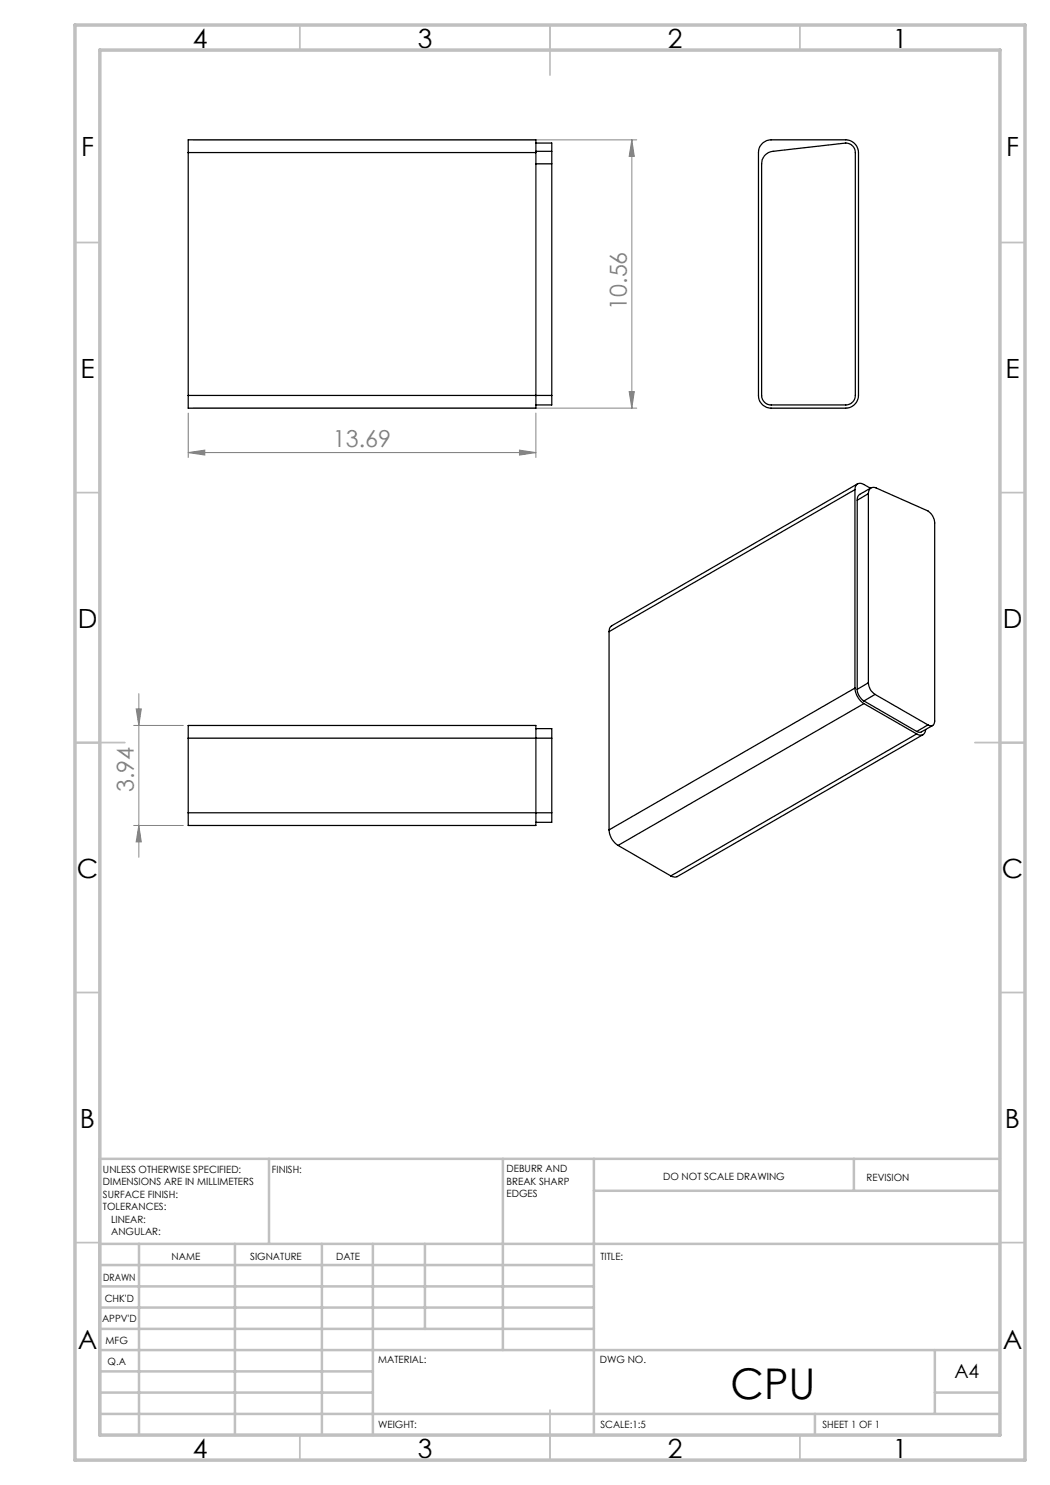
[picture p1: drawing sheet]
<svg xmlns="http://www.w3.org/2000/svg" width="210mm" height="297mm" viewBox="0 0 210 297" stroke-linecap="round" stroke-linejoin="round" font-family="sans-serif">
<g fill="none" stroke="#808080" stroke-width=".2">
<path d="M38.7 28h88.7M126.4 28v53.6M126.4 28l.5 3.3h-1.1zM125.8 78.3h1.1l-.5 3.3zM37.6 90.5l3.4-.5v1zM37.6 82.6v8.9M37.6 90.5h69.6M38.7 81.6h88.7M103.9 90l3.3 .5-3.3 .5zM107.2 82.6v8.9M27.8 138.7v32.7M26.7 145.1h10"/>
<path d="M27.2 141.8h1.1l-.5 3.3zM26.7 165.1h10M27.8 165.1l.5 3.3h-1.1z"/>
</g>
<g fill="none" stroke="#c0c0c0" stroke-width=".35">
<path d="M60 5v5M110 5v10M160 5v5M15 48.5h5M200 48.5h5M15 98.5h5M200 98.5h5M15 148.5h10M195 148.5h10M15 198.5h5M200 198.5h5M15 248.5h5"/>
<path d="M200 248.5h5M60 287v5M110 282v10M160 287v5"/>
</g>
<g fill="none" stroke="#c0c0c0" stroke-width=".5">
<path d="M53.8 231.8v17M100.6 231.8v38.2M118.8 231.8v55.2M118.8 238.2h81.2M170.8 231.8v6.4M200 231.8h-180v55.2M20 248.8h180M20 257.3h98.8M20 253h98.8M27.8 248.8v38.2M47 248.8v38.2M64.4 248.8v38.2"/>
<path d="M74.6 248.8v38.2M85 248.8v17M20 265.8h98.8M20 261.5h98.8M20 278.5h54.6M20 274.3h54.6M20 270h180M187 278.5h13M187 270v12.8M20 282.8h180M163 282.8v4.2"/>
</g>
<path d="M15 5h190v287h-190zM20 10h180v277h-180z" fill="none" stroke="#c0c0c0" stroke-width=".7"/>
<g fill="#808080">
<path d="M37.6 90.5l3.4-.5v1zM103.9 90l3.3 .5-3.3 .5z"/>
<path d="M126.4 28l.5 3.3h-1.1zM125.8 78.3h1.1l-.5 3.3zM27.2 141.8h1.1l-.5 3.3zM27.8 165.1l.5 3.3h-1.1z"/>
</g>
<g fill="none" stroke="#000" stroke-width=".25">
<path d="M37.6 30.5v-2.5h69.6v2.5M37.6 30.5h69.6M37.6 30.5v48.6M107.2 30.5v51.1h-69.6v-2.5M107.2 32.8h3.1M107.2 28.6h3.1v1.7M107.2 30.3h3.1M110.3 30.3v2.5M110.3 32.8v46.3M152.6 28.6a2.41 2.41 0 0 1 1.6-.6h15a2.57 2.57 0 0 1 2.5 2.5v48.6a2.57 2.57 0 0 1-2.5 2.5h-15a2.51 2.51 0 0 1-2.5-2.5v-48.6a2.44 2.44 0 0 1 .9-1.9zM153.1 30.9l.7-.4 .8-.2 14.6-1.7a1.93 1.93 0 0 1 1.9 1.9v48.6a1.93 1.93 0 0 1-1.9 1.9h-15a1.93 1.93 0 0 1-1.9-1.9v-46.3a2.29 2.29 0 0 1 .8-1.9zM37.6 79.1h72.7"/>
<path d="M110.3 79.1v1.9h-3.1M171 97.9v39.7M171 97.9l-49.2 28.4M171.5 96.8l-49.2 28.4-.4 .5-.1 .6M173.7 98.7a1.08 1.08 0 0 1 .4-1 1.08 1.08 0 0 1 1.2-.1l10.3 4.6a3 3 0 0 1 1.3 2.4v39.6a.81 .81 0 0 1-.3 .9 .81 .81 0 0 1-1-.1M173.7 98.7v37.9M173.7 98.7l-2.2 1.3M174.1 97.6a3.8 3.8 0 0 0-2.2-.9 1.14 1.14 0 0 0-.9 1.2M174.2 97.6l-2.4 1.4-.3 .4v.6M171.5 100v37.9M121.8 126.3v39.7M171 137.6a4 4 0 0 0 1.8 3.1"/>
<path d="M171 137.6l-49.2 28.4M171.5 137.9a2.88 2.88 0 0 0 1.3 2.3M173.7 136.6a2.88 2.88 0 0 0 1.3 2.3M173.7 136.6l-2.2 1.3M175 138.9l10.6 6.1M175 138.9l-2.2 1.3M37.6 147.6v-2.5h69.6v20h-69.6v-2.5M37.6 147.6v15M37.6 147.6h72.7M107.2 145.7h3.1v1.9M110.3 147.6v15M172.8 140.2l10.5 6.1"/>
<path d="M172.8 140.7l10.5 6.1M172.8 140.7l-49.2 28.4M183.3 146.8l-49.1 28.4M184.6 146.9l-49.2 28.4-.3 .1-.9-.2M185.1 145.9a1.07 1.07 0 0 1-.6 1.1 1.07 1.07 0 0 1-1.2-.2M185.6 145l-2.3 1.3M186.5 145.1l-2.4 1.4-.8-.2M37.6 162.6h72.7M110.3 162.6v1.9h-3.1M121.8 166a3.9 3.9 0 0 0 1.8 3.1M123.6 169.1l10.6 6.1"/>
</g>
<text font-size="8.5" x="146.1" y="279.7">CPU</text>
<g font-size="5.3">
<text x="38.5" y="9.5">4</text>
<text x="83.5" y="9.5">3</text>
<text x="133.6" y="9.5">2</text>
<text x="178.6" y="9.5">1</text>
<text x="16.2" y="31.3">F</text>
<text x="201.2" y="31.3">F</text>
<text x="16.1" y="75.5">E</text>
<text x="201.1" y="75.5">E</text>
<text x="15.5" y="125.5">D</text>
<text x="200.5" y="125.5">D</text>
<text x="15.4" y="175.5">C</text>
<text x="200.4" y="175.5">C</text>
<text x="16" y="225.5">B</text>
<text x="201" y="225.5">B</text>
<text x="15.5" y="269.8">A</text>
<text x="200.5" y="269.8">A</text>
<text x="38.5" y="291.5">4</text>
<text x="83.5" y="291.5">3</text>
<text x="133.6" y="291.5">2</text>
<text x="178.6" y="291.5">1</text>
</g>
<g font-size="4.7" fill="#808080">
<text x="125.4" y="62" transform="rotate(-90 125.4 62)">10.56</text>
<text x="66.6" y="89.5">13.69</text>
<text x="26.8" y="158.4" transform="rotate(-90 26.8 158.4)">3.94</text>
</g>
<text font-size="3.9" x="190.9" y="275.5">A4</text>
<g font-size="2">
<text x="20.6" y="234.6">UNLESS OTHERWISE SPECIFIED:</text>
<text x="20.6" y="237.1">DIMENSIONS ARE IN MILLIMETERS</text>
<text x="20.6" y="239.6">SURFACE FINISH:</text>
<text x="54.4" y="234.6">FINISH:</text>
<text x="101.3" y="234.5">DEBURR AND</text>
<text x="101.3" y="237">BREAK SHARP</text>
<text x="101.3" y="239.5">EDGES</text>
<text x="132.6" y="236">DO NOT SCALE DRAWING</text>
<text x="173.3" y="236.2">REVISION</text>
<text x="20.6" y="242.1">TOLERANCES:</text>
<text x="22.2" y="244.6">LINEAR:</text>
<text x="22.2" y="247.1">ANGULAR:</text>
<text x="34.3" y="252">NAME</text>
<text x="50" y="251.9">SIGNATURE</text>
<text x="67.2" y="251.9">DATE</text>
<text x="120.1" y="251.9">TITLE:</text>
<text x="20.6" y="256.1">DRAWN</text>
<text x="20.9" y="260.3">CHK'D</text>
<text x="20.4" y="264.4">APPV'D</text>
<text x="21.1" y="268.8">MFG</text>
<text x="21.5" y="273">Q.A</text>
<text x="75.6" y="272.5">MATERIAL:</text>
<text x="120" y="272.5">DWG NO.</text>
<text x="75.6" y="285.5">WEIGHT:</text>
<text x="120.1" y="285.6">SCALE:1:5</text>
<text x="164.5" y="285.6">SHEET 1 OF 1</text>
</g>
</svg>
